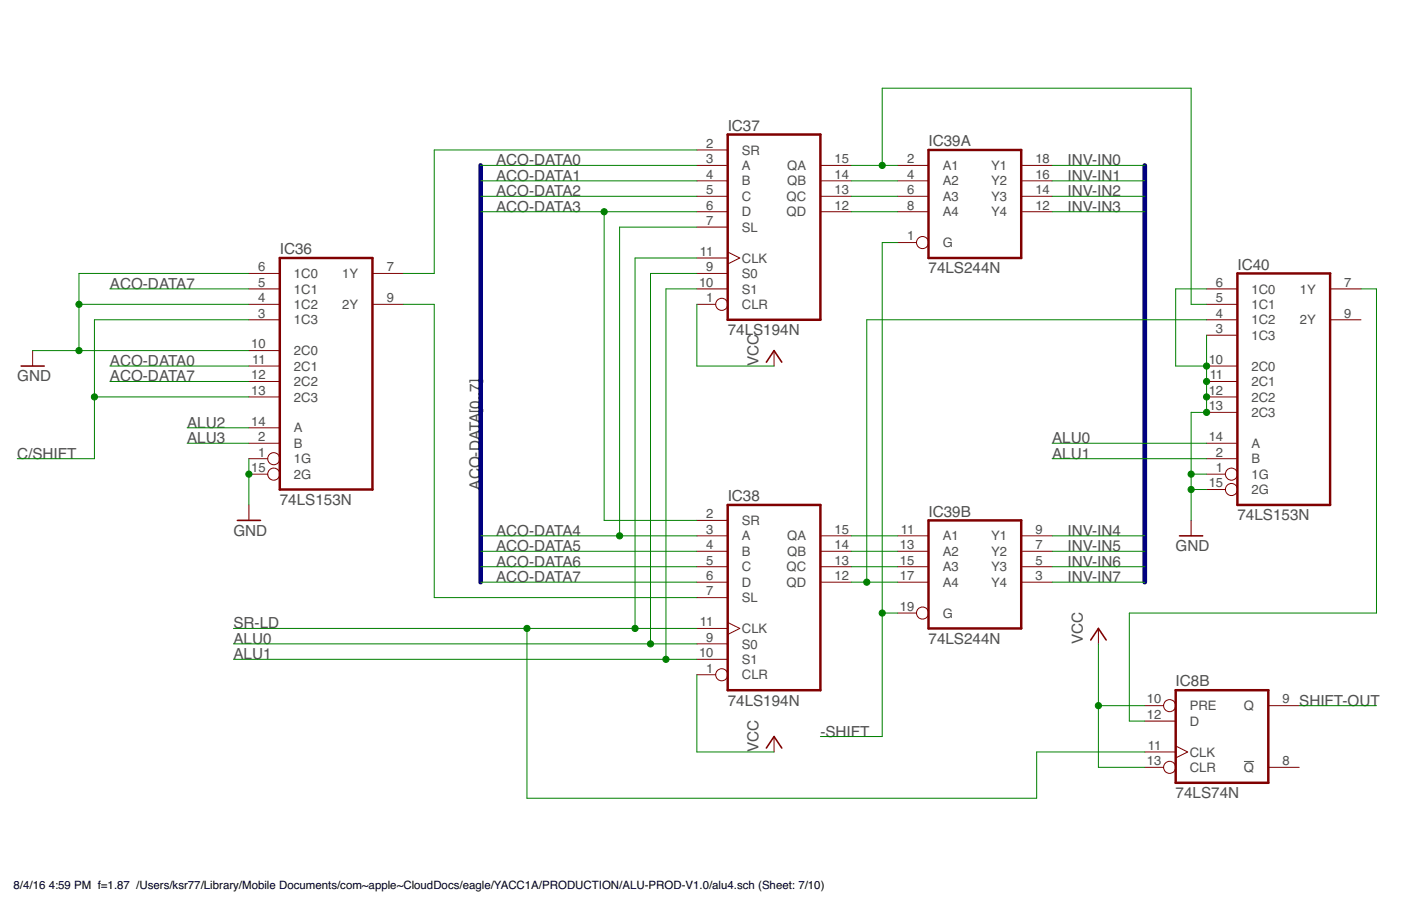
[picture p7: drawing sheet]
<svg xmlns="http://www.w3.org/2000/svg" width="432mm" height="279mm" viewBox="0 0 432 279" stroke-linecap="round" stroke-linejoin="round" font-family="sans-serif">
<path d="M383.4 234.8h3.1" fill="none" stroke="#505050" stroke-width=".31"/>
<path d="M224.3 41.5h28.6v57.1h-28.6zM286.2 46.2h28.5v33.4h-28.5zM86.2 79.6h28.6v71.4h-28.6zM381.4 84.3h28.6v71.4h-28.6zM224.3 155.7h28.6v57.2h-28.6zM286.2 160.5h28.5v33.3h-28.5zM362.4 212.9h28.5v28.5h-28.5z" fill="none" stroke="#800000" stroke-width=".76"/>
<g fill="none" stroke="#800000" stroke-width=".31">
<path d="M214.8 46.2h9.5M214.8 51h9.5M214.8 55.8h9.5M252.9 51h9.5M252.9 55.8h9.5M276.6 51h9.6M276.6 55.8h9.6M314.7 51h9.6M314.7 55.8h9.6M214.8 60.5h9.5M214.8 65.3h9.5M214.8 70h9.5"/>
<path d="M214.8 79.6h9.5M224.3 77.7l3.7 1.9-3.7 1.8M252.9 60.5h9.5M252.9 65.3h9.5M276.6 60.5h9.6M276.6 65.3h9.6M276.6 74.8h5.9M314.7 60.5h9.6M314.7 65.3h9.6M76.7 93.9h9.5M76.7 84.3h9.5M76.7 89.1h9.5"/>
<path d="M76.7 98.6h9.5M114.8 93.9h9.5M114.8 84.3h9.5M214.8 93.9h5.8M214.8 84.3h9.5M214.8 89.1h9.5M371.9 93.9h9.5M371.9 89.1h9.5M371.9 98.6h9.5M410 89.1h9.5M410 98.6h9.5M10.1 108.1v4.8"/>
<path d="M76.7 108.1h9.5M76.7 112.9h9.5M76.7 117.6h9.5M238.6 108.1v4.8M371.9 112.9h9.5M371.9 117.6h9.5M371.9 103.4h9.5M76.7 136.7h9.5M76.7 122.4h9.5M76.7 131.9h9.5M371.9 136.7h9.5M371.9 122.4h9.5"/>
<path d="M371.9 127.2h9.5M76.7 141.5h5.8M76.7 146.2h5.8M76.7 155.7v4.8M371.9 141.5h9.5M371.9 146.2h5.8M371.9 151h5.8M214.8 160.5h9.5M214.8 165.2h9.5M214.8 170h9.5M214.8 174.8h9.5M214.8 179.5h9.5"/>
<path d="M252.9 165.2h9.5M252.9 170h9.5M252.9 174.8h9.5M252.9 179.5h9.5M276.6 165.2h9.6M276.6 170h9.6M276.6 174.8h9.6M276.6 179.5h9.6M314.7 165.2h9.6M314.7 170h9.6M314.7 174.8h9.6M314.7 179.5h9.6"/>
<path d="M367.1 160.5v4.7M214.8 184.3h9.5M214.8 198.6h9.5M214.8 193.8h9.5M224.3 192l3.7 1.8-3.7 1.9M276.6 189.1h5.9M338.5 193.8v4.8M214.8 208.1h5.8M214.8 203.3h9.5M352.8 217.6h5.8M390.9 217.6h9.5M238.6 227.1v4.8"/>
<path d="M352.8 236.6h5.8M352.8 222.4h9.6M352.8 231.9h9.6M362.4 230l3.7 1.9-3.7 1.8M390.9 236.6h9.5"/>
<circle cx="284.3" cy="74.8" r="1.86"/>
<circle cx="222.4" cy="93.9" r="1.86"/>
<circle cx="84.4" cy="146.2" r="1.86"/>
<circle cx="84.4" cy="141.5" r="1.86"/>
<circle cx="379.5" cy="151" r="1.86"/>
<circle cx="379.5" cy="146.2" r="1.86"/>
<circle cx="284.3" cy="189.1" r="1.86"/>
<circle cx="222.4" cy="208.1" r="1.86"/>
<circle cx="360.5" cy="217.6" r="1.86"/>
<circle cx="360.5" cy="236.6" r="1.86"/>
</g>
<path d="M6.5 112.9h7.1M236.2 111.7l2.4-3.6 2.4 3.6M73.2 160.5h7.1M363.5 165.2h7.2M336.2 197.4l2.3-3.6 2.4 3.6M236.2 230.7l2.4-3.6 2.4 3.6" fill="none" stroke="#800000" stroke-width=".49"/>
<path d="M148.1 51v128.5M352.8 51v128.5" fill="none" stroke="#000080" stroke-width="1.4"/>
<g fill="none" stroke="#008000" stroke-width=".31">
<path d="M148.1 51h66.7M148.1 55.8h66.7M214.8 46.2h-81v38.1h-9.5M262.4 51h14.2M262.4 55.8h14.2M271.9 51v-23.8h95.2v66.7h4.8M324.3 51h28.5M324.3 55.8h28.5M148.1 60.5h66.7M148.1 65.3h66.7M186.2 65.3v95.2h28.6M214.8 79.6h-19.1v114.2"/>
<path d="M214.8 70h-23.8v95.2M262.4 60.5h14.2M262.4 65.3h14.2M276.6 74.8h-4.7v152.3h-19M324.3 60.5h28.5M324.3 65.3h28.5M24.3 93.9h52.4M33.9 89.1h42.8M76.7 84.3h-52.4v23.8M76.7 98.6h-47.6v42.9h-23.8M124.3 93.9h9.5v90.4h81M214.8 93.9v19h23.8"/>
<path d="M214.8 84.3h-14.3v114.3M214.8 89.1h-9.5v114.2M371.9 89.1h-9.5v23.8h9.5M371.9 98.6h-104.8v80.9M419.5 89.1h4.7v100h-76.1v33.3h4.7M10.1 108.1h66.6M33.9 112.9h42.8M33.9 117.6h42.8M371.9 103.4v23.8h-4.8v33.3M29.1 122.4h47.6M57.7 136.7h19M57.7 131.9h19"/>
<path d="M324.3 136.7h47.6M76.7 141.5v14.2M324.3 141.5h47.6M367.1 151h4.8M367.1 146.2h4.8M148.1 165.2h66.7M148.1 170h66.7M148.1 174.8h66.7M148.1 179.5h66.7M262.4 165.2h14.2M262.4 170h14.2M262.4 174.8h14.2"/>
<path d="M262.4 179.5h14.2M324.3 165.2h28.5M324.3 170h28.5M324.3 174.8h28.5M324.3 179.5h28.5M71.9 198.6h142.9M71.9 193.8h142.9M162.4 193.8v52.4h157.1v-14.3h33.3M271.9 189.1h4.7M338.5 198.6v38h14.3M71.9 203.3h142.9M214.8 208.1v23.8h23.8"/>
<path d="M338.5 217.6h14.3M400.4 217.6h23.8"/>
</g>
<g fill="#008000" stroke="#008000" stroke-width=".31">
<circle cx="338.5" cy="217.6" r=".95"/>
<circle cx="200.5" cy="198.6" r=".95"/>
<circle cx="205.3" cy="203.3" r=".95"/>
<circle cx="267.1" cy="179.5" r=".95"/>
<circle cx="271.9" cy="51" r=".95"/>
<circle cx="271.9" cy="189.1" r=".95"/>
<circle cx="195.7" cy="193.8" r=".95"/>
<circle cx="162.4" cy="193.8" r=".95"/>
<circle cx="186.2" cy="65.3" r=".95"/>
<circle cx="191" cy="165.2" r=".95"/>
<circle cx="24.3" cy="108.1" r=".95"/>
<circle cx="24.3" cy="93.9" r=".95"/>
<circle cx="367.1" cy="151" r=".95"/>
<circle cx="371.9" cy="117.6" r=".95"/>
<circle cx="371.9" cy="122.4" r=".95"/>
<circle cx="371.9" cy="127.2" r=".95"/>
<circle cx="367.1" cy="146.2" r=".95"/>
<circle cx="371.9" cy="112.9" r=".95"/>
<circle cx="76.7" cy="146.2" r=".95"/>
<circle cx="29.1" cy="122.4" r=".95"/>
</g>
<g font-size="4.7" fill="#505050">
<text x="224.3" y="40.3">IC37</text>
<text x="286.2" y="45.1">IC39A</text>
<text x="152.9" y="51">ACO-DATA0</text>
<text x="329" y="51">INV-IN0</text>
<text x="152.9" y="55.8">ACO-DATA1</text>
<text x="329" y="55.8">INV-IN1</text>
<text x="152.9" y="60.5">ACO-DATA2</text>
<text x="152.9" y="65.3">ACO-DATA3</text>
<text x="329" y="60.5">INV-IN2</text>
<text x="329" y="65.3">INV-IN3</text>
<text x="86.2" y="78.4">IC36</text>
<text x="381.4" y="83.1">IC40</text>
<text x="33.9" y="89.1">ACO-DATA7</text>
<text x="286.2" y="84.3">74LS244N</text>
<text x="224.3" y="103.4">74LS194N</text>
<text x="33.9" y="112.9">ACO-DATA0</text>
<text x="233.8" y="112.9" transform="rotate(-90 233.8 112.9)">VCC</text>
<text x="5.3" y="117.7">GND</text>
<text x="33.9" y="117.7">ACO-DATA7</text>
<text x="57.7" y="131.9">ALU2</text>
<text x="57.7" y="136.7">ALU3</text>
<text x="324.3" y="136.7">ALU0</text>
<text x="5.3" y="141.5">C/SHIFT</text>
<text x="324.3" y="141.5">ALU1</text>
<text x="86.2" y="155.7">74LS153N</text>
<text x="148.1" y="151" transform="rotate(-90 148.1 151)">ACO-DATA[0..7]</text>
<text x="224.3" y="154.5">IC38</text>
<text x="286.2" y="159.3">IC39B</text>
<text x="381.4" y="160.5">74LS153N</text>
<text x="72" y="165.3">GND</text>
<text x="152.9" y="165.3">ACO-DATA4</text>
<text x="329" y="165.3">INV-IN4</text>
<text x="152.9" y="170">ACO-DATA5</text>
<text x="329" y="170">INV-IN5</text>
<text x="362.3" y="170">GND</text>
<text x="152.9" y="174.8">ACO-DATA6</text>
<text x="152.9" y="179.5">ACO-DATA7</text>
<text x="329" y="174.8">INV-IN6</text>
<text x="329" y="179.5">INV-IN7</text>
<text x="72" y="193.8">SR-LD</text>
<text x="72" y="198.6">ALU0</text>
<text x="72" y="203.3">ALU1</text>
<text x="286.2" y="198.6">74LS244N</text>
<text x="333.8" y="198.6" transform="rotate(-90 333.8 198.6)">VCC</text>
<text x="362.3" y="211.7">IC8B</text>
<text x="224.3" y="217.6">74LS194N</text>
<text x="400.4" y="217.6">SHIFT-OUT</text>
<text x="252.9" y="227.1">-SHIFT</text>
<text x="233.8" y="231.9" transform="rotate(-90 233.8 231.9)">VCC</text>
<text x="362.3" y="246.2">74LS74N</text>
</g>
<g font-size="4" fill="#505050">
<text x="217.7" y="45.6">2</text>
<text x="228.7" y="47.7">SR</text>
<text x="217.7" y="50.3">3</text>
<text x="228.7" y="52.4">A</text>
<text x="242.7" y="52.4">QA</text>
<text x="257.2" y="50.3">15</text>
<text x="279.6" y="50.3">2</text>
<text x="290.6" y="52.4">A1</text>
<text x="305.5" y="52.4">Y1</text>
<text x="319.1" y="50.3">18</text>
<text x="217.7" y="55.1">4</text>
<text x="217.7" y="59.9">5</text>
<text x="228.7" y="57.2">B</text>
<text x="242.7" y="57.2">QB</text>
<text x="257.2" y="59.9">13</text>
<text x="257.2" y="55.1">14</text>
<text x="279.6" y="55.1">4</text>
<text x="279.6" y="59.9">6</text>
<text x="290.6" y="57.2">A2</text>
<text x="305.5" y="57.2">Y2</text>
<text x="319.1" y="59.9">14</text>
<text x="319.1" y="55.1">16</text>
<text x="217.7" y="64.6">6</text>
<text x="228.7" y="62">C</text>
<text x="242.4" y="62">QC</text>
<text x="257.2" y="64.6">12</text>
<text x="279.6" y="64.6">8</text>
<text x="290.6" y="62">A3</text>
<text x="305.5" y="62">Y3</text>
<text x="319.1" y="64.6">12</text>
<text x="217.7" y="69.4">7</text>
<text x="228.7" y="66.7">D</text>
<text x="228.7" y="71.5">SL</text>
<text x="242.4" y="66.7">QD</text>
<text x="290.6" y="66.7">A4</text>
<text x="305.5" y="66.7">Y4</text>
<text x="279.6" y="74.1">1</text>
<text x="290.6" y="76.2">G</text>
<text x="79.6" y="83.7">6</text>
<text x="119.2" y="83.7">7</text>
<text x="215.7" y="78.9">11</text>
<text x="217.7" y="83.7">9</text>
<text x="228.7" y="81">CLK</text>
<text x="79.6" y="88.4">5</text>
<text x="90.6" y="85.8">1C0</text>
<text x="105.5" y="85.8">1Y</text>
<text x="215.4" y="88.4">10</text>
<text x="228.7" y="85.8">S0</text>
<text x="374.8" y="88.4">6</text>
<text x="414.3" y="88.4">7</text>
<text x="79.6" y="93.2">4</text>
<text x="90.6" y="95.3">1C2</text>
<text x="90.6" y="90.5">1C1</text>
<text x="105.5" y="95.3">2Y</text>
<text x="119.2" y="93.2">9</text>
<text x="217.7" y="93.2">1</text>
<text x="228.7" y="95.3">CLR</text>
<text x="228.7" y="90.5">S1</text>
<text x="374.8" y="93.2">5</text>
<text x="385.8" y="95.3">1C1</text>
<text x="385.8" y="90.5">1C0</text>
<text x="400.7" y="90.5">1Y</text>
<text x="79.6" y="97.9">3</text>
<text x="90.6" y="100">1C3</text>
<text x="374.8" y="97.9">4</text>
<text x="385.8" y="100">1C2</text>
<text x="400.7" y="100">2Y</text>
<text x="414.3" y="97.9">9</text>
<text x="77.4" y="107.5">10</text>
<text x="374.8" y="102.7">3</text>
<text x="385.8" y="104.8">1C3</text>
<text x="77.7" y="112.2">11</text>
<text x="90.6" y="109.6">2C0</text>
<text x="372.5" y="112.2">10</text>
<text x="77.4" y="117">12</text>
<text x="90.6" y="114.3">2C1</text>
<text x="90.6" y="119.1">2C2</text>
<text x="372.8" y="117">11</text>
<text x="385.8" y="114.3">2C0</text>
<text x="385.8" y="119.1">2C1</text>
<text x="77.4" y="121.7">13</text>
<text x="90.6" y="123.8">2C3</text>
<text x="372.5" y="121.7">12</text>
<text x="385.8" y="123.8">2C2</text>
<text x="77.4" y="131.3">14</text>
<text x="372.5" y="126.5">13</text>
<text x="385.8" y="128.6">2C3</text>
<text x="79.6" y="136">2</text>
<text x="90.6" y="133.4">A</text>
<text x="372.5" y="136">14</text>
<text x="79.6" y="140.8">1</text>
<text x="90.6" y="142.9">1G</text>
<text x="90.6" y="138.1">B</text>
<text x="374.8" y="140.8">2</text>
<text x="385.8" y="142.9">B</text>
<text x="385.8" y="138.1">A</text>
<text x="77.4" y="145.5">15</text>
<text x="90.6" y="147.6">2G</text>
<text x="374.8" y="145.5">1</text>
<text x="385.8" y="147.6">1G</text>
<text x="372.5" y="150.3">15</text>
<text x="385.8" y="152.4">2G</text>
<text x="217.7" y="159.8">2</text>
<text x="228.7" y="161.9">SR</text>
<text x="217.7" y="164.6">3</text>
<text x="228.7" y="166.7">A</text>
<text x="242.7" y="166.7">QA</text>
<text x="257.2" y="164.6">15</text>
<text x="277.6" y="164.6">11</text>
<text x="290.6" y="166.7">A1</text>
<text x="305.5" y="166.7">Y1</text>
<text x="319.1" y="164.6">9</text>
<text x="217.7" y="169.3">4</text>
<text x="228.7" y="171.4">B</text>
<text x="242.7" y="171.4">QB</text>
<text x="257.2" y="169.3">14</text>
<text x="277.3" y="169.3">13</text>
<text x="290.6" y="171.4">A2</text>
<text x="305.5" y="171.4">Y2</text>
<text x="319.1" y="169.3">7</text>
<text x="217.7" y="174.1">5</text>
<text x="217.7" y="178.9">6</text>
<text x="228.7" y="176.2">C</text>
<text x="242.4" y="176.2">QC</text>
<text x="257.2" y="178.9">12</text>
<text x="257.2" y="174.1">13</text>
<text x="277.3" y="174.1">15</text>
<text x="277.3" y="178.9">17</text>
<text x="290.6" y="176.2">A3</text>
<text x="305.5" y="176.2">Y3</text>
<text x="319.1" y="178.9">3</text>
<text x="319.1" y="174.1">5</text>
<text x="217.7" y="183.6">7</text>
<text x="228.7" y="181">D</text>
<text x="228.7" y="185.7">SL</text>
<text x="242.4" y="181">QD</text>
<text x="290.6" y="181">A4</text>
<text x="305.5" y="181">Y4</text>
<text x="277.3" y="188.4">19</text>
<text x="290.6" y="190.5">G</text>
<text x="215.7" y="193.1">11</text>
<text x="217.7" y="197.9">9</text>
<text x="228.7" y="195.2">CLK</text>
<text x="215.4" y="202.7">10</text>
<text x="228.7" y="200">S0</text>
<text x="217.7" y="207.4">1</text>
<text x="228.7" y="209.5">CLR</text>
<text x="228.7" y="204.8">S1</text>
<text x="353.5" y="221.7">12</text>
<text x="353.5" y="216.9">10</text>
<text x="366.7" y="219">PRE</text>
<text x="383.4" y="219">Q</text>
<text x="395.3" y="216.9">9</text>
<text x="366.7" y="223.8">D</text>
<text x="353.8" y="231.2">11</text>
<text x="366.7" y="233.3">CLK</text>
<text x="353.5" y="236">13</text>
<text x="366.7" y="238.1">CLR</text>
<text x="383.4" y="238.1">Q</text>
<text x="395.3" y="236">8</text>
</g>
<g font-size="3.5">
<text x="4.2" y="274.2">8/4/16</text>
<text x="15" y="274.2">4:59 PM f=1.87 /Users/ksr77/Library/Mobile Documents/com~apple~CloudDocs/eagle/YACC1A/PRODUCTION/ALU-PROD-V1.0/alu4.sch (Sheet: 7/10)</text>
</g>
</svg>
